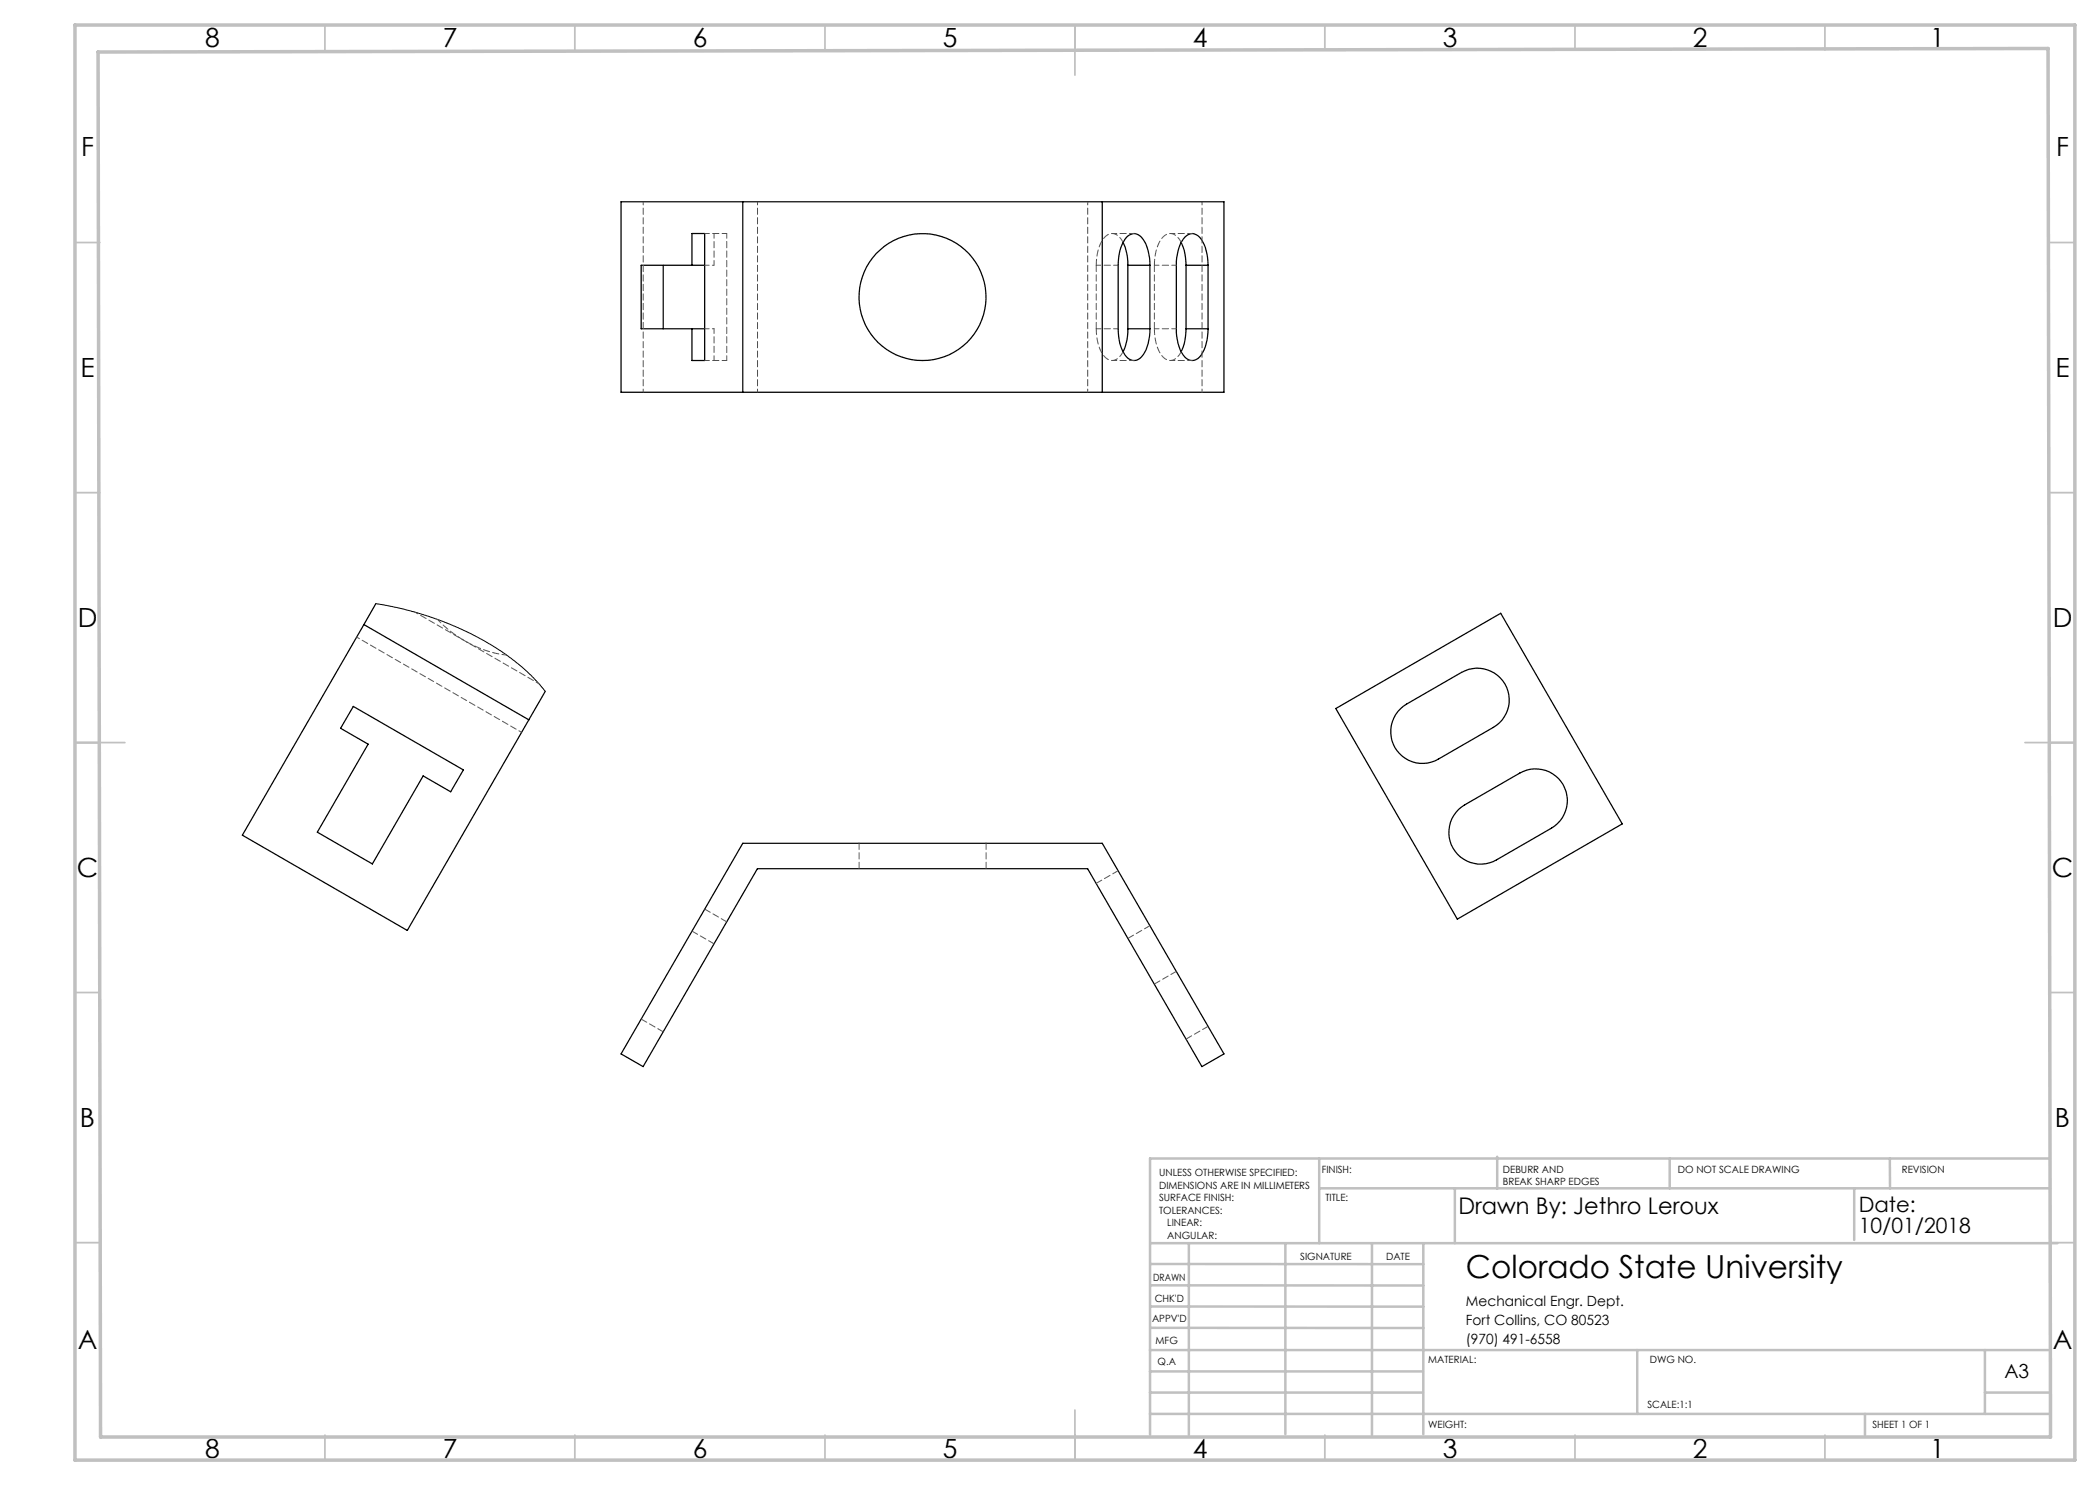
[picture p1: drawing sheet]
<svg xmlns="http://www.w3.org/2000/svg" width="420mm" height="297mm" viewBox="0 0 420 297" stroke-linecap="round" stroke-linejoin="round" font-family="sans-serif">
<g fill="none" stroke="#c0c0c0" stroke-width=".35">
<path d="M65 5v5M115 5v5M165 5v5M215 5v10M265 5v5M315 5v5M365 5v5M15 48.5h5M410 48.5h5M15 98.5h5M410 98.5h5M15 148.5h10"/>
<path d="M405 148.5h10M15 198.5h5M410 198.5h5M15 248.5h5M410 248.5h5M65 287v5M115 287v5M165 287v5M215 282v10M265 287v5M315 287v5M365 287v5"/>
</g>
<g fill="none" stroke="#c0c0c0" stroke-width=".5">
<path d="M263.8 231.7v16.9M263.8 237.7h146.2M291 237.7v10.9M299.4 231.3v6.4M333.9 231.7v6M370.8 237.7v10.3M378 231.7v6M410 231.7h-180v55.2M230.1 248.6h181.4M230.1 257.1h54.6M230.1 252.8h54.6M237.8 248.8v38.2"/>
<path d="M257.1 248.6v38.2M274.4 248.8v38.2M284.7 248.6v38.2M230 278.5h54.6M230 274.3h54.6M230 270h180M230 265.6h54.7M230.1 261.3h54.6M327.4 270v12.8M397 278.5h13M397 270v12.8M230 282.8h180"/>
<path d="M373 282.8v4.2"/>
</g>
<path d="M15 5h400v287h-400zM19.6 10.4l390-.7 .5 277.7h-390z" fill="none" stroke="#c0c0c0" stroke-width=".7"/>
<g fill="none" stroke="#000" stroke-width=".25">
<path d="M124.2 40.4h120.6v38.1h-120.6zM132.6 53.1v12.7M138.4 53.1v-6.4h2.5v25.4h-2.5v-6.3M140.9 53.1h-12.7v12.7h12.7M148.6 40.4v38.1M220.5 40.4v38.1M224.6 48.5l.4 1 .4 1.3 .2 2.3M225.6 53.1h4.4M225.6 53.1v12.7M230 53.1a7.8 7.8 0 0 0-2.1-6 2.08 2.08 0 0 0-3.2 1.2l-.7 1.8-.3 2.2-.1 13.5a7.9 7.9 0 0 0 2.1 5.9 1.97 1.97 0 0 0 2.9-.7 9.2 9.2 0 0 0 1.4-5.2M230 53.1v12.7M236.2 48.5l.7 1.6 .3 3"/>
<path d="M237.2 53.1h4.4M237.2 53.1v12.7M241.6 53.1a7.8 7.8 0 0 0-2-6 1.97 1.97 0 0 0-3 .7 9.1 9.1 0 0 0-1.3 5.3v12.7a7.9 7.9 0 0 0 2 5.9 2.08 2.08 0 0 0 3.2-1.2l.6-1.1 .3-1.4 .2-2.2M241.6 53.1v12.7M225.6 65.8l-.2 2.2-.4 1.4-.4 .9M225.6 65.8h4.4M237.2 65.8l-.3 2.9-.7 1.6M237.2 65.8h4.4M72.8 124.9l-24.3 42.1 33 19.1 24.3-42.1M72.8 124.9l33 19.1M75.2 120.7l-2.4 4.2M109 138.3l-3.2 5.7"/>
<path d="M70.7 141.3l22 12.7-2.6 4.4-5.5-3.2-10.1 17.6-11-6.4 10.1-17.6-5.5-3.1zM267.2 141.7l32.9-19 24.3 42.1-32.9 19zM280.1 141.7l1.2-.9 11-6.3a6.4 6.4 0 0 1 8.7 2.3 6.4 6.4 0 0 1-2.3 8.7l-11 6.3a6.3 6.3 0 0 1-8.3-1.7 6.3 6.3 0 0 1 .7-8.4zM148.6 168.7h71.9l24.3 42.1-4.4 2.5-22.9-39.6h-66l-22.9 39.6-4.4-2.5zM291.7 161.9l1.2-.9 11.1-6.4a6.4 6.4 0 0 1 8.6 2.3 6.4 6.4 0 0 1-2.3 8.7l-11 6.4a6.4 6.4 0 0 1-8.3-1.7 6.4 6.4 0 0 1 .7-8.4z"/>
<circle cx="184.5" cy="59.4" r="12.7"/>
</g>
<path d="M219.3 53.1v12.7M230.9 53.1v12.7M171.8 168.6v5.1M197.2 173.7v-5.1M219.3 176.7l4.4-2.6M142.8 188.8l-4.4-2.6M145.3 184.4l-4.4-2.6M225.6 187.7l4.4-2.6M230.9 196.8l4.4-2.5M132.6 206.4l-4.4-2.6M237.2 207.8l4.4-2.5" fill="none" stroke="#535353" stroke-width=".2" stroke-dasharray="1.3 .6"/>
<path d="M128.6 40.4v38.1M151.5 40.4v38.1M217.5 40.4v38.1M240.4 40.4v38.1M71.3 127.4l33 19.1M83 122.4l24.8 14.4" fill="none" stroke="#535353" stroke-width=".2" stroke-dasharray="1.3 .6" stroke-dashoffset=".6"/>
<g fill="none" stroke="#535353" stroke-width=".2" stroke-dasharray="1.3 .6" stroke-dashoffset=".3">
<path d="M142.8 46.7v6.4M145.3 46.7h-4.4M219.3 53.1h4.4M226.8 46.7h-4.4M230.9 53.1h4.4M238.5 46.7h-4.4M142.8 65.8v6.3M145.3 72.1v-25.4M145.3 72.1h-4.4M219.3 65.8h4.4M222.4 72.1h4.4M230.9 65.8h4.4"/>
<path d="M234.1 72.1h4.4M87.5 123.9a23 23 0 0 0 13.8 7.1"/>
</g>
<path d="M224.6 48.5a2.38 2.38 0 0 0-2.9-1.6 6.5 6.5 0 0 0-2.4 5.4v.8M236.3 48.5a2.38 2.38 0 0 0-3-1.6 6.5 6.5 0 0 0-2.4 5.4v.8M219.3 65.8a7.8 7.8 0 0 0 2 5.9 1.94 1.94 0 0 0 2.9-.7l.4-.7M230.9 65.8a7.8 7.8 0 0 0 2 5.9 1.94 1.94 0 0 0 3-.7l.4-.7" fill="none" stroke="#535353" stroke-width=".2" stroke-dasharray="1.3 .6" stroke-dashoffset=".1"/>
<path d="M142.8 53.1h-1.9M142.8 65.8h-1.9" fill="none" stroke="#535353" stroke-width=".2" stroke-dasharray="1.3 .6" stroke-dashoffset=".9"/>
<path d="M75.2 120.7l5.5 1.1 4.9 1.4 6 2.3 3.8 1.9 4.6 2.7 3.6 2.6 3.2 2.9 2.2 2.7" fill="none" stroke="#000" stroke-width=".2"/>
<text font-size="6.3" x="293.2" y="255.5">Colorado State University</text>
<g font-size="5.3">
<text x="41" y="9.5">8</text>
<text x="88.5" y="9.5">7</text>
<text x="138.5" y="9.5">6</text>
<text x="188.5" y="9.5">5</text>
<text x="238.5" y="9.5">4</text>
<text x="288.5" y="9.5">3</text>
<text x="338.5" y="9.5">2</text>
<text x="386" y="9.5">1</text>
<text x="16.2" y="31.2">F</text>
<text x="411.2" y="31.2">F</text>
<text x="16.1" y="75.5">E</text>
<text x="411.1" y="75.5">E</text>
<text x="15.5" y="125.5">D</text>
<text x="410.5" y="125.5">D</text>
<text x="15.4" y="175.5">C</text>
<text x="410.4" y="175.5">C</text>
<text x="16" y="225.5">B</text>
<text x="411" y="225.5">B</text>
<text x="15.5" y="269.7">A</text>
<text x="410.5" y="269.7">A</text>
<text x="41" y="291.5">8</text>
<text x="88.5" y="291.5">7</text>
<text x="138.5" y="291.5">6</text>
<text x="188.5" y="291.5">5</text>
<text x="238.5" y="291.5">4</text>
<text x="288.5" y="291.5">3</text>
<text x="338.5" y="291.5">2</text>
<text x="386" y="291.5">1</text>
</g>
<text font-size="4.6" x="291.7" y="242.7">Drawn By: Jethro Leroux</text>
<g font-size="4.2">
<text x="371.7" y="242.5">Date:</text>
<text x="371.7" y="246.7">10/01/2018</text>
</g>
<text font-size="3.9" x="400.9" y="275.5">A3</text>
<g font-size="2.8">
<text x="293.2" y="261.1">Mechanical Engr. Dept.</text>
<text x="293.2" y="264.9">Fort Collins, CO 80523</text>
<text x="293.2" y="268.7">(970) 491-6558</text>
</g>
<g font-size="2">
<text x="231.8" y="235.2">UNLESS OTHERWISE SPECIFIED:</text>
<text x="231.8" y="237.7">DIMENSIONS ARE IN MILLIMETERS</text>
<text x="264.4" y="234.6">FINISH:</text>
<text x="300.6" y="234.6">DEBURR AND</text>
<text x="300.6" y="237.1">BREAK SHARP EDGES</text>
<text x="335.6" y="234.6">DO NOT SCALE DRAWING</text>
<text x="380.4" y="234.6">REVISION</text>
<text x="231.8" y="240.2">SURFACE FINISH:</text>
<text x="231.8" y="242.7">TOLERANCES:</text>
<text x="233.4" y="245.2">LINEAR:</text>
<text x="265.1" y="240.2">TITLE:</text>
<text x="233.5" y="247.7">ANGULAR:</text>
<text x="260" y="251.9">SIGNATURE</text>
<text x="277.2" y="251.9">DATE</text>
<text x="230.6" y="256.1">DRAWN</text>
<text x="230.9" y="260.3">CHK'D</text>
<text x="230.4" y="264.4">APPV'D</text>
<text x="231.1" y="268.8">MFG</text>
<text x="231.5" y="273">Q.A</text>
<text x="285.6" y="272.5">MATERIAL:</text>
<text x="330" y="272.5">DWG NO.</text>
<text x="329.5" y="281.7">SCALE:1:1</text>
<text x="285.6" y="285.5">WEIGHT:</text>
<text x="374.5" y="285.6">SHEET 1 OF 1</text>
</g>
</svg>
